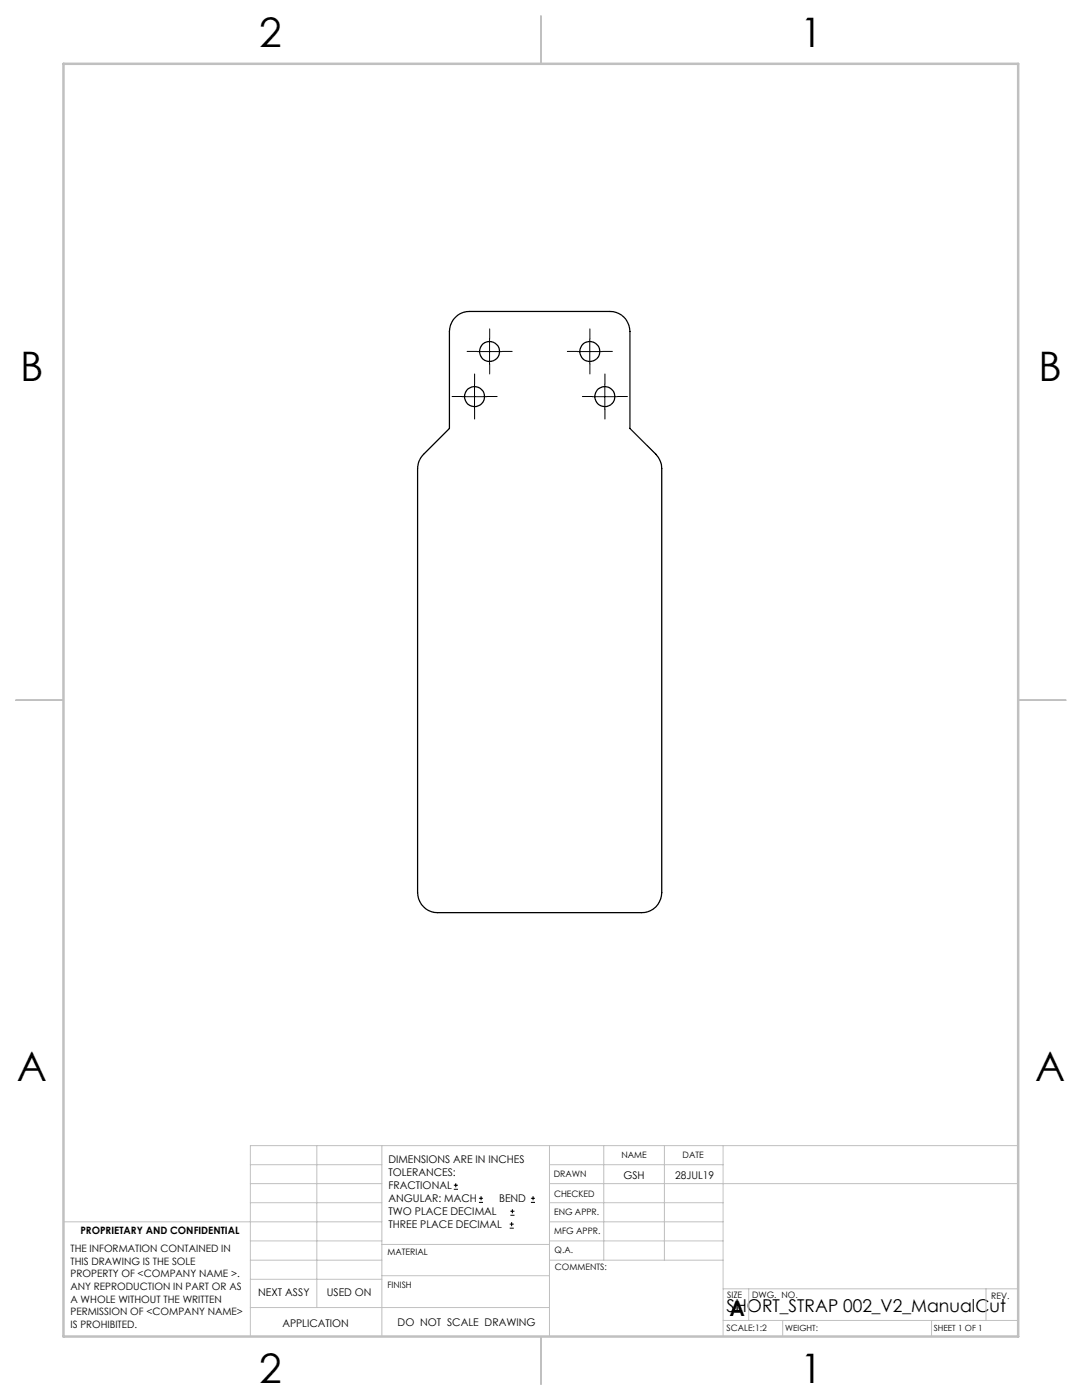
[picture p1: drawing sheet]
<svg xmlns="http://www.w3.org/2000/svg" width="216mm" height="279mm" viewBox="0 0 216 279" stroke-linecap="round" stroke-linejoin="round" font-family="sans-serif">
<g fill="none" stroke="#000" stroke-width=".2">
<path d="M92.2 79.2h5M94.7 76.7v5M95.2 70.2h5M97.7 67.7v4.9M115.2 70.2h5M117.7 67.7v4.9M118.2 79.2h5M120.7 76.7v5M90.6 237.3h.8M90.6 236.5h.8M90.9 236.1v.9M95.6 240h.8"/>
<path d="M95.6 239.1h.8M96 238.7v.8M105.9 240h.9M105.9 239.1h.9M106.4 238.7v.8M101.7 245.1h.8M101.7 244.3h.8M101.8 242.5h.9M101.8 241.7h.9M102.1 243.9v.8M102.2 241.3v.8"/>
</g>
<g fill="none" stroke="#000" stroke-width=".2" stroke-dasharray="15.2 1.3 1.3 1.3">
<path d="M92.2 79.1h-2M94.7 76.6v-2M95.2 70.1h-2M97.2 79.1h2M97.7 67.6v-2M97.7 72.6v2M100.2 70.1h2M115.2 70.1h-2M117.7 67.6v-2M117.7 72.6v2M118.2 79.1h-2M120.2 70.1h2"/>
<path d="M120.7 76.6v-2M123.2 79.1h2M94.7 81.6v2M120.7 81.6v2"/>
</g>
<g fill="none" stroke="#c0c0c0" stroke-width=".2">
<path d="M50 232.4h26.2M50 236.2h26.2M63.2 228.6v32.3M76.2 228.6v38.1M109.6 228.6v38.1M109.6 232.4h34.7M109.6 236.2h93.6M120.5 228.6v22.9M132.6 228.6v22.9M144.3 228.6v38.1M203.2 228.6h-153.2v38.1M12.7 243.8h63.5"/>
<path d="M50 251.5h26.2M50 240h26.2M50 247.7h26.2M50 255.3h26.2M76.2 254.6h33.4M76.2 248.4h33.4M109.6 251.5h34.7M109.6 243.8h34.7M109.6 240h34.7M109.6 247.7h34.7M144.3 257.2h58.9M149.4 257.2v6.3"/>
<path d="M196.7 257.2v6.3M50 260.9h59.6M144.3 263.5h58.9M156.2 263.5v3.2M185.9 263.5v3.2"/>
</g>
<path d="M108 3.2v9.5M3.1 139.7h9.6M203.2 139.7h9.5M108 266.7v9.6" fill="none" stroke="#c0c0c0" stroke-width=".25"/>
<path d="M12.7 12.7h190.5v254h-190.5z" fill="none" stroke="#c0c0c0" stroke-width=".5"/>
<g fill="none" stroke="#000" stroke-width=".25">
<path d="M90.9 63.3a3.8 3.8 0 0 1 2.8-1.1h28a4 4 0 0 1 4 3.9v19.4l5.2 5.2a4.2 4.2 0 0 1 1.1 2.8v84.7a4 4 0 0 1-4 3.9h-40.7a4 4 0 0 1-4-3.9v-84.7a4.1 4.1 0 0 1 1.2-2.8l5.2-5.2v-19.4a4.1 4.1 0 0 1 1.2-2.8z"/>
<circle cx="94.7" cy="79.2" r="2.01"/>
<circle cx="97.7" cy="70.1" r="2"/>
<circle cx="117.7" cy="70.1" r="2"/>
<circle cx="120.7" cy="79.2" r="2.01"/>
</g>
<g font-size="8.1">
<text x="51.7" y="9.3">2</text>
<text x="159.7" y="9.3">1</text>
<text x="4" y="76">B</text>
<text x="207.2" y="76">B</text>
<text x="3.3" y="215.7">A</text>
<text x="206.5" y="215.7">A</text>
<text x="51.7" y="276">2</text>
<text x="159.7" y="276">1</text>
</g>
<text font-size="4.2" x="145.6" y="262.7">A</text>
<text font-size="3.5" x="145" y="261.9">SHORT_STRAP 002_V2_ManualCut</text>
<g font-size="2.1">
<text x="77.5" y="232.2">DIMENSIONS ARE IN INCHES</text>
<text x="77.5" y="234.7">TOLERANCES:</text>
<text x="77.5" y="237.3">FRACTIONAL</text>
<text x="77.5" y="239.9">ANGULAR: MACH</text>
<text x="99.6" y="239.9">BEND</text>
<text x="124.4" y="235.2">GSH</text>
<text x="134.7" y="235.2">28JUL19</text>
<text x="77.5" y="242.5">TWO PLACE DECIMAL</text>
<text x="77.5" y="245.1">THREE PLACE DECIMAL</text>
<text x="51.5" y="258.7">NEXT ASSY</text>
<text x="65.2" y="258.6">USED ON</text>
<text x="56.3" y="264.8">APPLICATION</text>
<text x="79.3" y="264.6">DO NOT SCALE DRAWING</text>
</g>
<g font-size="2">
<text x="14.1" y="249.9">THE INFORMATION CONTAINED IN</text>
<text x="16" y="246.3">PROPRIETARY AND CONFIDENTIAL</text>
<text x="14.1" y="252.4">THIS DRAWING IS THE SOLE</text>
<text x="14.1" y="254.9">PROPERTY OF &lt;COMPANY NAME &gt;.</text>
<text x="14.1" y="257.4">ANY REPRODUCTION IN PART OR AS</text>
<text x="14.1" y="260">A WHOLE WITHOUT THE WRITTEN</text>
<text x="14.1" y="262.5">PERMISSION OF &lt;COMPANY NAME&gt;</text>
<text x="14.1" y="265">IS PROHIBITED.</text>
</g>
<g font-size="1.8">
<text x="124" y="231.1">NAME</text>
<text x="136.2" y="231.1">DATE</text>
<text x="110.5" y="234.8">DRAWN</text>
<text x="110.5" y="238.9">CHECKED</text>
<text x="110.6" y="242.5">ENG APPR.</text>
<text x="77.3" y="250.5">MATERIAL</text>
<text x="110.6" y="246.3">MFG APPR.</text>
<text x="110.7" y="250">Q.A.</text>
<text x="77.3" y="257">FINISH</text>
<text x="110.7" y="253.5">COMMENTS:</text>
<text x="145.1" y="259">SIZE</text>
<text x="150.1" y="259.1">DWG. NO.</text>
<text x="197.8" y="259.2">REV.</text>
<text x="145" y="265.7">SCALE:1:2</text>
</g>
<g font-size="1.7">
<text x="156.7" y="265.7">WEIGHT:</text>
<text x="186.3" y="265.7">SHEET 1 OF 1</text>
</g>
</svg>
